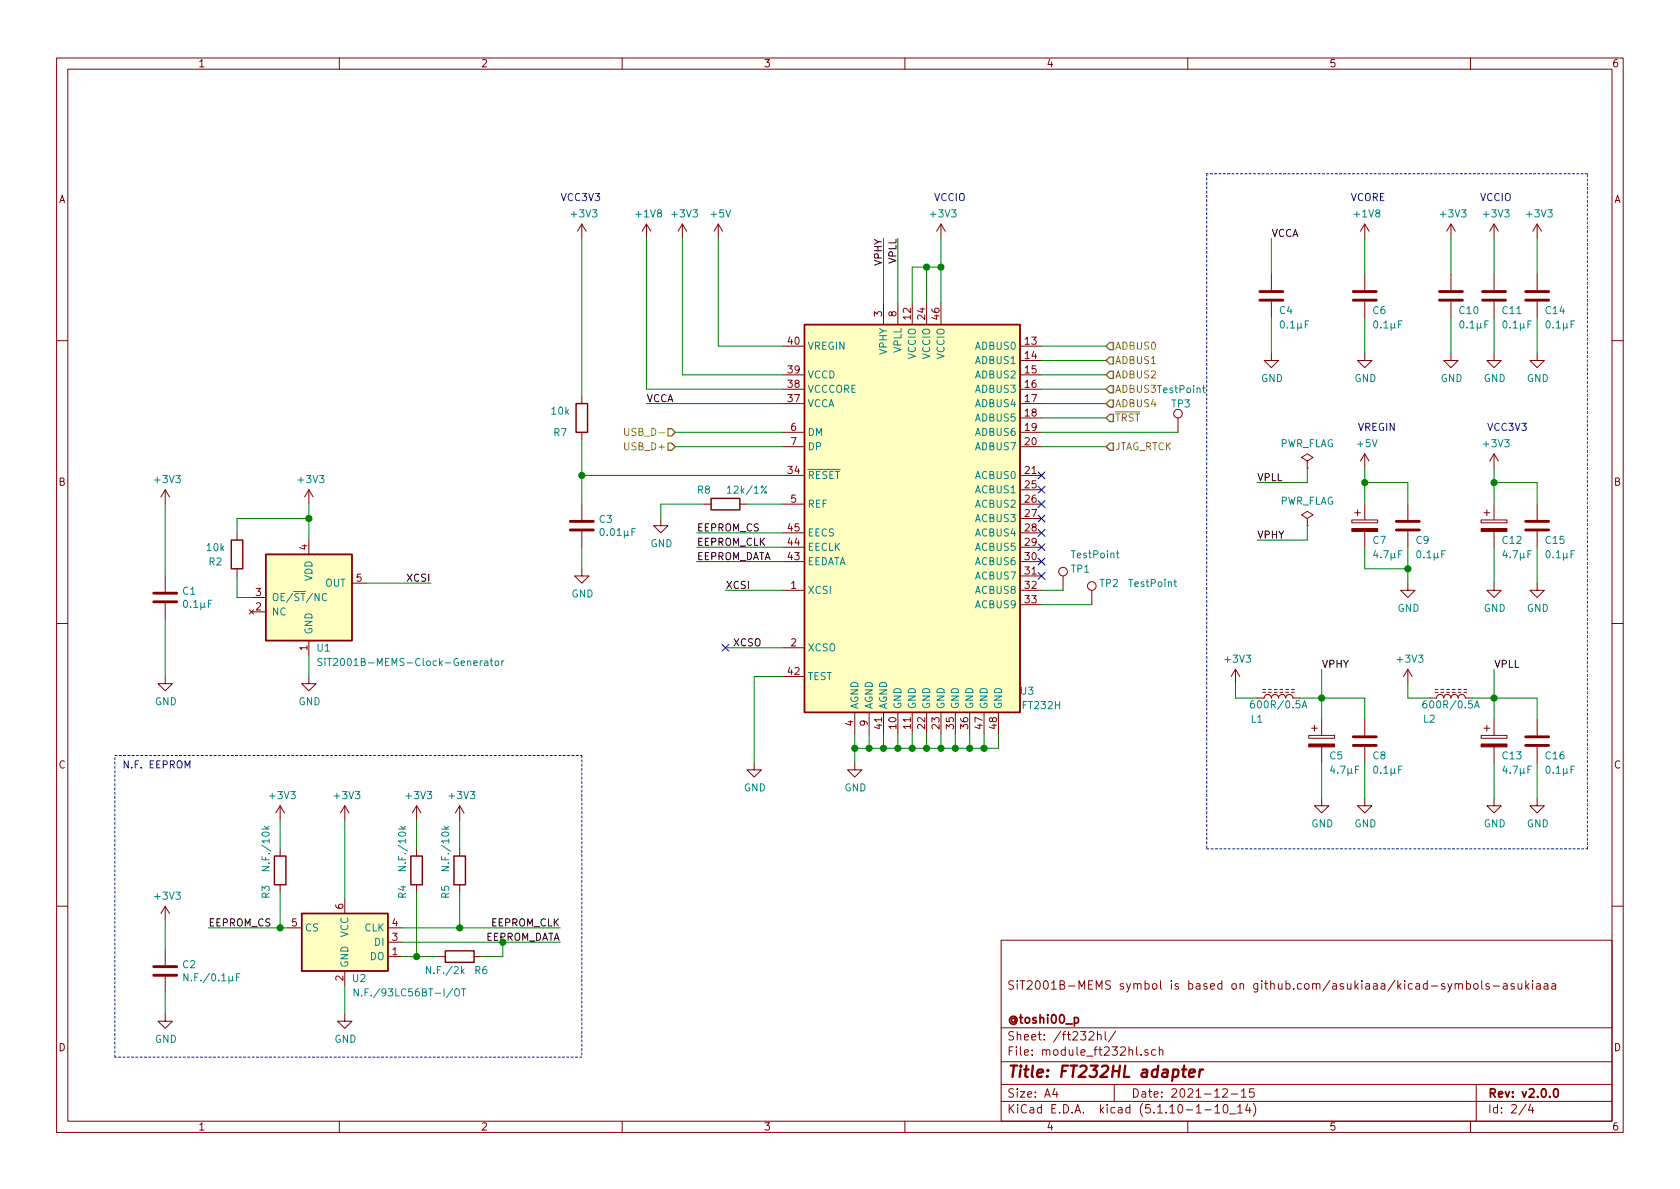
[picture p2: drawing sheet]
EESchema Schematic File Version 4
EELAYER 30 0
EELAYER END
$Descr A4 11693 8268
encoding utf-8
Sheet 2 4
Title "FT232HL adapter"
Date "2021-12-15"
Rev "v2.0.0"
Comp "@toshi00_p"
Comment1 ""
Comment2 "SiT2001B-MEMS symbol is based on github.com/asukiaaa/kicad-symbols-asukiaaa"
Comment3 ""
Comment4 ""
$EndDescr
$Comp
L my-kicad-symbols:SiT2001B-MEMS-Clock-Generator U1
U 1 1
P 2150 4150
F 0 "U1" H 2200 3800 50  0000 L CNN
F 1 "SiT2001B-MEMS-Clock-Generator" H 2200 3700 50  0000 L CNN
F 2 "Package_TO_SOT_SMD:SOT-23-5_HandSoldering" H 2150 4150 50  0001 C CNN
F 3 "" H 2150 4150 50  0001 C CNN
	1    2150 4150
	1    0    0    -1  
$EndComp
$Comp
L power:GND #PWR012
U 1 1
P 2150 4700
F 0 "#PWR012" H 2150 4450 50  0001 C CNN
F 1 "GND" H 2155 4527 50  0000 C CNN
F 2 "" H 2150 4700 50  0001 C CNN
F 3 "" H 2150 4700 50  0001 C CNN
	1    2150 4700
	1    0    0    -1  
$EndComp
Wire Wire Line
	2550 4050 3000 4050
Text Label 3000 4050 2    50   ~ 0
XCSI
$Comp
L power:+3V3 #PWR011
U 1 1
P 2150 3500
F 0 "#PWR011" H 2150 3350 50  0001 C CNN
F 1 "+3V3" H 2165 3673 50  0000 C CNN
F 2 "" H 2150 3500 50  0001 C CNN
F 3 "" H 2150 3500 50  0001 C CNN
	1    2150 3500
	1    0    0    -1  
$EndComp
Wire Wire Line
	2150 3500 2150 3600
Wire Wire Line
	2150 4550 2150 4700
$Comp
L Device:R R2
U 1 1
P 1650 3850
F 0 "R2" H 1500 3800 50  0000 C CNN
F 1 "10k" H 1500 3900 50  0000 C CNN
F 2 "Resistor_SMD:R_0603_1608Metric_Pad0.98x0.95mm_HandSolder" V 1580 3850 50  0001 C CNN
F 3 "~" H 1650 3850 50  0001 C CNN
	1    1650 3850
	1    0    0    -1  
$EndComp
Wire Wire Line
	1750 4150 1650 4150
Wire Wire Line
	1650 4150 1650 4000
Wire Wire Line
	1650 3700 1650 3600
Wire Wire Line
	1650 3600 2150 3600
Wire Wire Line
	2150 3600 2150 3750
$Comp
L Device:C C1
U 1 1
P 1150 4150
F 0 "C1" H 1265 4196 50  0000 L CNN
F 1 "0.1μF" H 1265 4105 50  0000 L CNN
F 2 "Capacitor_SMD:C_0603_1608Metric_Pad1.08x0.95mm_HandSolder" H 1188 4000 50  0001 C CNN
F 3 "~" H 1150 4150 50  0001 C CNN
	1    1150 4150
	1    0    0    -1  
$EndComp
$Comp
L power:+3V3 #PWR06
U 1 1
P 1150 3500
F 0 "#PWR06" H 1150 3350 50  0001 C CNN
F 1 "+3V3" H 1165 3673 50  0000 C CNN
F 2 "" H 1150 3500 50  0001 C CNN
F 3 "" H 1150 3500 50  0001 C CNN
	1    1150 3500
	1    0    0    -1  
$EndComp
$Comp
L power:GND #PWR07
U 1 1
P 1150 4700
F 0 "#PWR07" H 1150 4450 50  0001 C CNN
F 1 "GND" H 1155 4527 50  0000 C CNN
F 2 "" H 1150 4700 50  0001 C CNN
F 3 "" H 1150 4700 50  0001 C CNN
	1    1150 4700
	1    0    0    -1  
$EndComp
Wire Wire Line
	1150 4700 1150 4300
Wire Wire Line
	1150 4000 1150 3500
Connection ~ 2150 3600
$Comp
L power:+3V3 #PWR013
U 1 1
P 2400 5700
F 0 "#PWR013" H 2400 5550 50  0001 C CNN
F 1 "+3V3" H 2415 5873 50  0000 C CNN
F 2 "" H 2400 5700 50  0001 C CNN
F 3 "" H 2400 5700 50  0001 C CNN
	1    2400 5700
	1    0    0    -1  
$EndComp
$Comp
L power:GND #PWR014
U 1 1
P 2400 7050
F 0 "#PWR014" H 2400 6800 50  0001 C CNN
F 1 "GND" H 2405 6877 50  0000 C CNN
F 2 "" H 2400 7050 50  0001 C CNN
F 3 "" H 2400 7050 50  0001 C CNN
	1    2400 7050
	1    0    0    -1  
$EndComp
Wire Wire Line
	2400 7050 2400 6850
$Comp
L Memory_EEPROM:93LCxxBxxOT U2
U 1 1
P 2400 6550
F 0 "U2" H 2500 6300 50  0000 C CNN
F 1 "N.F./93LC56BT-I/OT" H 2850 6200 50  0000 C CNN
F 2 "Package_TO_SOT_SMD:SOT-23-6" H 2400 6550 50  0001 C CNN
F 3 "http://ww1.microchip.com/downloads/en/DeviceDoc/20001749K.pdf" H 2400 6550 50  0001 C CNN
	1    2400 6550
	1    0    0    -1  
$EndComp
Text Label 1450 6450 0    50   ~ 0
EEPROM_CS
$Comp
L Device:R R3
U 1 1
P 1950 6050
F 0 "R3" V 1850 5900 50  0000 C CNN
F 1 "N.F./10k" V 1850 6200 50  0000 C CNN
F 2 "Resistor_SMD:R_0603_1608Metric_Pad0.98x0.95mm_HandSolder" V 1880 6050 50  0001 C CNN
F 3 "~" H 1950 6050 50  0001 C CNN
	1    1950 6050
	1    0    0    -1  
$EndComp
$Comp
L power:+3V3 #PWR010
U 1 1
P 1950 5700
F 0 "#PWR010" H 1950 5550 50  0001 C CNN
F 1 "+3V3" H 1965 5873 50  0000 C CNN
F 2 "" H 1950 5700 50  0001 C CNN
F 3 "" H 1950 5700 50  0001 C CNN
	1    1950 5700
	1    0    0    -1  
$EndComp
Text Label 3900 6450 2    50   ~ 0
EEPROM_CLK
$Comp
L Device:R R6
U 1 1
P 3200 6650
F 0 "R6" V 3100 6500 50  0000 C CNN
F 1 "N.F./2k" V 3100 6750 50  0000 C CNN
F 2 "Resistor_SMD:R_0603_1608Metric_Pad0.98x0.95mm_HandSolder" V 3130 6650 50  0001 C CNN
F 3 "~" H 3200 6650 50  0001 C CNN
	1    3200 6650
	0    -1   -1   0   
$EndComp
Wire Wire Line
	3350 6650 3500 6650
Wire Wire Line
	3500 6650 3500 6550
Connection ~ 3500 6550
Wire Wire Line
	3500 6550 3900 6550
$Comp
L Device:R R5
U 1 1
P 3200 6050
F 0 "R5" V 3100 5900 50  0000 C CNN
F 1 "N.F./10k" V 3100 6200 50  0000 C CNN
F 2 "Resistor_SMD:R_0603_1608Metric_Pad0.98x0.95mm_HandSolder" V 3130 6050 50  0001 C CNN
F 3 "~" H 3200 6050 50  0001 C CNN
	1    3200 6050
	1    0    0    -1  
$EndComp
Text Label 3900 6550 2    50   ~ 0
EEPROM_DATA
$Comp
L power:+3V3 #PWR015
U 1 1
P 2900 5700
F 0 "#PWR015" H 2900 5550 50  0001 C CNN
F 1 "+3V3" H 2915 5873 50  0000 C CNN
F 2 "" H 2900 5700 50  0001 C CNN
F 3 "" H 2900 5700 50  0001 C CNN
	1    2900 5700
	1    0    0    -1  
$EndComp
$Comp
L power:+3V3 #PWR016
U 1 1
P 3200 5700
F 0 "#PWR016" H 3200 5550 50  0001 C CNN
F 1 "+3V3" H 3215 5873 50  0000 C CNN
F 2 "" H 3200 5700 50  0001 C CNN
F 3 "" H 3200 5700 50  0001 C CNN
	1    3200 5700
	1    0    0    -1  
$EndComp
Wire Wire Line
	2400 5700 2400 6250
$Comp
L Device:R R4
U 1 1
P 2900 6050
F 0 "R4" V 2800 5900 50  0000 C CNN
F 1 "N.F./10k" V 2800 6200 50  0000 C CNN
F 2 "Resistor_SMD:R_0603_1608Metric_Pad0.98x0.95mm_HandSolder" V 2830 6050 50  0001 C CNN
F 3 "~" H 2900 6050 50  0001 C CNN
	1    2900 6050
	1    0    0    -1  
$EndComp
Wire Wire Line
	2800 6650 2900 6650
Wire Wire Line
	2800 6550 3500 6550
Wire Wire Line
	1450 6450 1950 6450
Wire Wire Line
	1950 5700 1950 5900
Wire Wire Line
	1950 6200 1950 6450
Connection ~ 1950 6450
Wire Wire Line
	1950 6450 2000 6450
Wire Wire Line
	3200 6200 3200 6450
Connection ~ 3200 6450
Wire Wire Line
	3200 6450 3900 6450
Wire Wire Line
	3200 5700 3200 5900
Wire Wire Line
	2900 5700 2900 5900
Wire Notes Line
	800  5250 4050 5250
Wire Notes Line
	4050 5250 4050 7350
Wire Notes Line
	4050 7350 800  7350
Wire Notes Line
	800  7350 800  5250
Text Notes 850  5350 0    50   ~ 0
N.F. EEPROM
$Comp
L power:+3V3 #PWR08
U 1 1
P 1150 6400
F 0 "#PWR08" H 1150 6250 50  0001 C CNN
F 1 "+3V3" H 1165 6573 50  0000 C CNN
F 2 "" H 1150 6400 50  0001 C CNN
F 3 "" H 1150 6400 50  0001 C CNN
	1    1150 6400
	1    0    0    -1  
$EndComp
$Comp
L power:GND #PWR09
U 1 1
P 1150 7050
F 0 "#PWR09" H 1150 6800 50  0001 C CNN
F 1 "GND" H 1155 6877 50  0000 C CNN
F 2 "" H 1150 7050 50  0001 C CNN
F 3 "" H 1150 7050 50  0001 C CNN
	1    1150 7050
	1    0    0    -1  
$EndComp
$Comp
L Device:C C2
U 1 1
P 1150 6750
F 0 "C2" H 1265 6796 50  0000 L CNN
F 1 "N.F./0.1μF" H 1265 6705 50  0000 L CNN
F 2 "Capacitor_SMD:C_0603_1608Metric_Pad1.08x0.95mm_HandSolder" H 1188 6600 50  0001 C CNN
F 3 "~" H 1150 6750 50  0001 C CNN
	1    1150 6750
	1    0    0    -1  
$EndComp
Wire Wire Line
	1150 6400 1150 6600
Wire Wire Line
	1150 6900 1150 7050
NoConn ~ 7250 3300
NoConn ~ 7250 3400
NoConn ~ 7250 3500
NoConn ~ 7250 3600
NoConn ~ 7250 3700
NoConn ~ 7250 3800
NoConn ~ 7250 3900
NoConn ~ 7250 4000
Wire Wire Line
	5450 3100 4700 3100
Wire Wire Line
	4700 3000 5450 3000
Text HLabel 4700 3100 0    50   Input ~ 0
USB_D+
Text HLabel 4700 3000 0    50   Input ~ 0
USB_D-
Text Label 6150 1650 3    50   ~ 0
VPHY
Text Label 6250 1650 3    50   ~ 0
VPLL
Text Label 4500 2800 0    50   ~ 0
VCCA
Wire Wire Line
	5450 2800 4500 2800
Wire Wire Line
	4050 1650 4050 2750
$Comp
L power:+3V3 #PWR017
U 1 1
P 4050 1650
F 0 "#PWR017" H 4050 1500 50  0001 C CNN
F 1 "+3V3" H 4065 1823 50  0000 C CNN
F 2 "" H 4050 1650 50  0001 C CNN
F 3 "" H 4050 1650 50  0001 C CNN
	1    4050 1650
	1    0    0    -1  
$EndComp
Connection ~ 4050 3300
Wire Wire Line
	4050 3050 4050 3300
$Comp
L Device:R R7
U 1 1
P 4050 2900
F 0 "R7" H 3900 2800 50  0000 C CNN
F 1 "10k" H 3900 2950 50  0000 C CNN
F 2 "Resistor_SMD:R_0603_1608Metric_Pad0.98x0.95mm_HandSolder" V 3980 2900 50  0001 C CNN
F 3 "~" H 4050 2900 50  0001 C CNN
	1    4050 2900
	1    0    0    -1  
$EndComp
Wire Wire Line
	4050 3800 4050 3950
$Comp
L power:GND #PWR018
U 1 1
P 4050 3950
F 0 "#PWR018" H 4050 3700 50  0001 C CNN
F 1 "GND" H 4055 3777 50  0000 C CNN
F 2 "" H 4050 3950 50  0001 C CNN
F 3 "" H 4050 3950 50  0001 C CNN
	1    4050 3950
	1    0    0    -1  
$EndComp
Wire Wire Line
	4050 3300 5450 3300
Wire Wire Line
	4050 3500 4050 3300
$Comp
L Device:C C3
U 1 1
P 4050 3650
F 0 "C3" H 4165 3696 50  0000 L CNN
F 1 "0.01μF" H 4165 3605 50  0000 L CNN
F 2 "Capacitor_SMD:C_0603_1608Metric_Pad1.08x0.95mm_HandSolder" H 4088 3500 50  0001 C CNN
F 3 "~" H 4050 3650 50  0001 C CNN
	1    4050 3650
	1    0    0    -1  
$EndComp
$Comp
L power:GND #PWR020
U 1 1
P 4600 3600
F 0 "#PWR020" H 4600 3350 50  0001 C CNN
F 1 "GND" H 4605 3427 50  0000 C CNN
F 2 "" H 4600 3600 50  0001 C CNN
F 3 "" H 4600 3600 50  0001 C CNN
	1    4600 3600
	1    0    0    -1  
$EndComp
Wire Wire Line
	4600 3500 4600 3600
Wire Wire Line
	4900 3500 4600 3500
Wire Wire Line
	5450 3500 5200 3500
$Comp
L Device:R R8
U 1 1
P 5050 3500
F 0 "R8" V 4950 3350 50  0000 C CNN
F 1 "12k/1%" V 4950 3650 50  0000 C CNN
F 2 "Resistor_SMD:R_0603_1608Metric_Pad0.98x0.95mm_HandSolder" V 4980 3500 50  0001 C CNN
F 3 "~" H 5050 3500 50  0001 C CNN
	1    5050 3500
	0    1    1    0   
$EndComp
Text Label 4850 3800 0    50   ~ 0
EEPROM_CLK
Text Label 4850 3700 0    50   ~ 0
EEPROM_CS
Wire Wire Line
	4850 3700 5450 3700
Wire Wire Line
	4850 3800 5450 3800
Wire Wire Line
	4850 3900 5450 3900
Text Label 4850 3900 0    50   ~ 0
EEPROM_DATA
Text Label 5050 4100 0    50   ~ 0
XCSI
Wire Wire Line
	5450 4100 5050 4100
NoConn ~ 5050 4500
Text Label 5100 4500 0    50   ~ 0
XCSO
Wire Wire Line
	5450 4500 5050 4500
Wire Wire Line
	5250 4700 5250 5300
Wire Wire Line
	5450 4700 5250 4700
$Comp
L power:GND #PWR023
U 1 1
P 5250 5300
F 0 "#PWR023" H 5250 5050 50  0001 C CNN
F 1 "GND" H 5255 5127 50  0000 C CNN
F 2 "" H 5250 5300 50  0001 C CNN
F 3 "" H 5250 5300 50  0001 C CNN
	1    5250 5300
	1    0    0    -1  
$EndComp
Wire Wire Line
	6050 5200 6150 5200
Connection ~ 6050 5200
Wire Wire Line
	6050 5100 6050 5200
Wire Wire Line
	6150 5200 6250 5200
Connection ~ 6150 5200
Wire Wire Line
	6150 5100 6150 5200
Wire Wire Line
	6250 5200 6350 5200
Connection ~ 6250 5200
Wire Wire Line
	6250 5100 6250 5200
Wire Wire Line
	6350 5200 6450 5200
Connection ~ 6350 5200
Wire Wire Line
	6350 5100 6350 5200
Wire Wire Line
	6450 5200 6550 5200
Connection ~ 6450 5200
Wire Wire Line
	6450 5100 6450 5200
Wire Wire Line
	6550 5200 6650 5200
Connection ~ 6550 5200
Wire Wire Line
	6550 5100 6550 5200
Wire Wire Line
	6650 5200 6750 5200
Connection ~ 6650 5200
Wire Wire Line
	6650 5100 6650 5200
Wire Wire Line
	6750 5200 6850 5200
Connection ~ 6750 5200
Wire Wire Line
	6750 5100 6750 5200
Wire Wire Line
	6850 5200 6950 5200
Connection ~ 6850 5200
Wire Wire Line
	6850 5100 6850 5200
Wire Wire Line
	5950 5200 5950 5300
Connection ~ 5950 5200
Wire Wire Line
	6950 5200 6950 5100
Wire Wire Line
	5950 5200 6050 5200
Wire Wire Line
	5950 5100 5950 5200
$Comp
L power:GND #PWR024
U 1 1
P 5950 5300
F 0 "#PWR024" H 5950 5050 50  0001 C CNN
F 1 "GND" H 5955 5127 50  0000 C CNN
F 2 "" H 5950 5300 50  0001 C CNN
F 3 "" H 5950 5300 50  0001 C CNN
	1    5950 5300
	1    0    0    -1  
$EndComp
Wire Wire Line
	4500 2700 4500 1650
Wire Wire Line
	5450 2700 4500 2700
$Comp
L power:+1V8 #PWR019
U 1 1
P 4500 1650
F 0 "#PWR019" H 4500 1500 50  0001 C CNN
F 1 "+1V8" H 4515 1823 50  0000 C CNN
F 2 "" H 4500 1650 50  0001 C CNN
F 3 "" H 4500 1650 50  0001 C CNN
	1    4500 1650
	1    0    0    -1  
$EndComp
Wire Wire Line
	4750 2600 5450 2600
Wire Wire Line
	4750 2600 4750 1650
$Comp
L power:+3V3 #PWR021
U 1 1
P 4750 1650
F 0 "#PWR021" H 4750 1500 50  0001 C CNN
F 1 "+3V3" H 4765 1823 50  0000 C CNN
F 2 "" H 4750 1650 50  0001 C CNN
F 3 "" H 4750 1650 50  0001 C CNN
	1    4750 1650
	1    0    0    -1  
$EndComp
Wire Wire Line
	5000 2400 5000 1650
Wire Wire Line
	5450 2400 5000 2400
$Comp
L power:+5V #PWR022
U 1 1
P 5000 1650
F 0 "#PWR022" H 5000 1500 50  0001 C CNN
F 1 "+5V" H 5015 1823 50  0000 C CNN
F 2 "" H 5000 1650 50  0001 C CNN
F 3 "" H 5000 1650 50  0001 C CNN
	1    5000 1650
	1    0    0    -1  
$EndComp
Wire Wire Line
	6150 2100 6150 1650
Wire Wire Line
	6250 2100 6250 1650
Connection ~ 6450 1850
Wire Wire Line
	6350 1850 6450 1850
Wire Wire Line
	6350 2100 6350 1850
Wire Wire Line
	6550 1850 6550 2100
Connection ~ 6550 1850
Wire Wire Line
	6450 1850 6550 1850
Wire Wire Line
	6450 2100 6450 1850
Wire Wire Line
	6550 1650 6550 1850
$Comp
L power:+3V3 #PWR025
U 1 1
P 6550 1650
F 0 "#PWR025" H 6550 1500 50  0001 C CNN
F 1 "+3V3" H 6565 1823 50  0000 C CNN
F 2 "" H 6550 1650 50  0001 C CNN
F 3 "" H 6550 1650 50  0001 C CNN
	1    6550 1650
	1    0    0    -1  
$EndComp
$Comp
L Interface_USB:FT232H U3
U 1 1
P 6350 3600
F 0 "U3" H 7150 2400 50  0000 C CNN
F 1 "FT232H" H 7250 2300 50  0000 C CNN
F 2 "Package_QFP:LQFP-48_7x7mm_P0.5mm" H 6350 3600 50  0001 C CNN
F 3 "https://www.ftdichip.com/Support/Documents/DataSheets/ICs/DS_FT232H.pdf" H 6350 3600 50  0001 C CNN
	1    6350 3600
	1    0    0    -1  
$EndComp
$Comp
L Device:C C4
U 1 1
P 8850 2050
F 0 "C4" H 8900 1950 50  0000 L CNN
F 1 "0.1μF" H 8900 1850 50  0000 L CNN
F 2 "Capacitor_SMD:C_0603_1608Metric_Pad1.08x0.95mm_HandSolder" H 8888 1900 50  0001 C CNN
F 3 "~" H 8850 2050 50  0001 C CNN
	1    8850 2050
	1    0    0    -1  
$EndComp
Text Label 8850 1650 0    50   ~ 0
VCCA
$Comp
L power:GND #PWR027
U 1 1
P 8850 2450
F 0 "#PWR027" H 8850 2200 50  0001 C CNN
F 1 "GND" H 8855 2277 50  0000 C CNN
F 2 "" H 8850 2450 50  0001 C CNN
F 3 "" H 8850 2450 50  0001 C CNN
	1    8850 2450
	1    0    0    -1  
$EndComp
$Comp
L power:+3V3 #PWR042
U 1 1
P 10700 1650
F 0 "#PWR042" H 10700 1500 50  0001 C CNN
F 1 "+3V3" H 10715 1823 50  0000 C CNN
F 2 "" H 10700 1650 50  0001 C CNN
F 3 "" H 10700 1650 50  0001 C CNN
	1    10700 1650
	1    0    0    -1  
$EndComp
$Comp
L Device:C C14
U 1 1
P 10700 2050
F 0 "C14" H 10750 1950 50  0000 L CNN
F 1 "0.1μF" H 10750 1850 50  0000 L CNN
F 2 "Capacitor_SMD:C_0603_1608Metric_Pad1.08x0.95mm_HandSolder" H 10738 1900 50  0001 C CNN
F 3 "~" H 10700 2050 50  0001 C CNN
	1    10700 2050
	1    0    0    -1  
$EndComp
$Comp
L power:GND #PWR043
U 1 1
P 10700 2450
F 0 "#PWR043" H 10700 2200 50  0001 C CNN
F 1 "GND" H 10705 2277 50  0000 C CNN
F 2 "" H 10700 2450 50  0001 C CNN
F 3 "" H 10700 2450 50  0001 C CNN
	1    10700 2450
	1    0    0    -1  
$EndComp
Wire Wire Line
	10700 2200 10700 2450
Wire Wire Line
	10700 1900 10700 1650
Wire Wire Line
	8850 2200 8850 2450
Wire Wire Line
	8850 1900 8850 1650
$Comp
L power:GND #PWR038
U 1 1
P 10400 2450
F 0 "#PWR038" H 10400 2200 50  0001 C CNN
F 1 "GND" H 10405 2277 50  0000 C CNN
F 2 "" H 10400 2450 50  0001 C CNN
F 3 "" H 10400 2450 50  0001 C CNN
	1    10400 2450
	1    0    0    -1  
$EndComp
$Comp
L Device:C C11
U 1 1
P 10400 2050
F 0 "C11" H 10450 1950 50  0000 L CNN
F 1 "0.1μF" H 10450 1850 50  0000 L CNN
F 2 "Capacitor_SMD:C_0603_1608Metric_Pad1.08x0.95mm_HandSolder" H 10438 1900 50  0001 C CNN
F 3 "~" H 10400 2050 50  0001 C CNN
	1    10400 2050
	1    0    0    -1  
$EndComp
Wire Wire Line
	10400 2450 10400 2200
$Comp
L power:+3V3 #PWR037
U 1 1
P 10400 1650
F 0 "#PWR037" H 10400 1500 50  0001 C CNN
F 1 "+3V3" H 10415 1823 50  0000 C CNN
F 2 "" H 10400 1650 50  0001 C CNN
F 3 "" H 10400 1650 50  0001 C CNN
	1    10400 1650
	1    0    0    -1  
$EndComp
Wire Wire Line
	10400 1650 10400 1900
$Comp
L power:+3V3 #PWR035
U 1 1
P 10100 1650
F 0 "#PWR035" H 10100 1500 50  0001 C CNN
F 1 "+3V3" H 10115 1823 50  0000 C CNN
F 2 "" H 10100 1650 50  0001 C CNN
F 3 "" H 10100 1650 50  0001 C CNN
	1    10100 1650
	1    0    0    -1  
$EndComp
$Comp
L Device:C C10
U 1 1
P 10100 2050
F 0 "C10" H 10150 1950 50  0000 L CNN
F 1 "0.1μF" H 10150 1850 50  0000 L CNN
F 2 "Capacitor_SMD:C_0603_1608Metric_Pad1.08x0.95mm_HandSolder" H 10138 1900 50  0001 C CNN
F 3 "~" H 10100 2050 50  0001 C CNN
	1    10100 2050
	1    0    0    -1  
$EndComp
$Comp
L power:GND #PWR036
U 1 1
P 10100 2450
F 0 "#PWR036" H 10100 2200 50  0001 C CNN
F 1 "GND" H 10105 2277 50  0000 C CNN
F 2 "" H 10100 2450 50  0001 C CNN
F 3 "" H 10100 2450 50  0001 C CNN
	1    10100 2450
	1    0    0    -1  
$EndComp
Wire Wire Line
	10100 2450 10100 2200
Wire Wire Line
	10100 1900 10100 1650
Text Notes 10300 1400 0    50   ~ 0
VCCIO
$Comp
L power:+1V8 #PWR029
U 1 1
P 9500 1650
F 0 "#PWR029" H 9500 1500 50  0001 C CNN
F 1 "+1V8" H 9515 1823 50  0000 C CNN
F 2 "" H 9500 1650 50  0001 C CNN
F 3 "" H 9500 1650 50  0001 C CNN
	1    9500 1650
	1    0    0    -1  
$EndComp
Text Notes 6500 1400 0    50   ~ 0
VCCIO
$Comp
L Device:C C6
U 1 1
P 9500 2050
F 0 "C6" H 9550 1950 50  0000 L CNN
F 1 "0.1μF" H 9550 1850 50  0000 L CNN
F 2 "Capacitor_SMD:C_0603_1608Metric_Pad1.08x0.95mm_HandSolder" H 9538 1900 50  0001 C CNN
F 3 "~" H 9500 2050 50  0001 C CNN
	1    9500 2050
	1    0    0    -1  
$EndComp
$Comp
L power:GND #PWR030
U 1 1
P 9500 2450
F 0 "#PWR030" H 9500 2200 50  0001 C CNN
F 1 "GND" H 9505 2277 50  0000 C CNN
F 2 "" H 9500 2450 50  0001 C CNN
F 3 "" H 9500 2450 50  0001 C CNN
	1    9500 2450
	1    0    0    -1  
$EndComp
Wire Wire Line
	9500 2450 9500 2200
Wire Wire Line
	9500 1900 9500 1650
Text Notes 9400 1400 0    50   ~ 0
VCORE
$Comp
L power:+3V3 #PWR039
U 1 1
P 10400 3250
F 0 "#PWR039" H 10400 3100 50  0001 C CNN
F 1 "+3V3" H 10415 3423 50  0000 C CNN
F 2 "" H 10400 3250 50  0001 C CNN
F 3 "" H 10400 3250 50  0001 C CNN
	1    10400 3250
	1    0    0    -1  
$EndComp
$Comp
L Device:C C15
U 1 1
P 10700 3650
F 0 "C15" H 10750 3550 50  0000 L CNN
F 1 "0.1μF" H 10750 3450 50  0000 L CNN
F 2 "Capacitor_SMD:C_0603_1608Metric_Pad1.08x0.95mm_HandSolder" H 10738 3500 50  0001 C CNN
F 3 "~" H 10700 3650 50  0001 C CNN
	1    10700 3650
	1    0    0    -1  
$EndComp
$Comp
L power:GND #PWR044
U 1 1
P 10700 4050
F 0 "#PWR044" H 10700 3800 50  0001 C CNN
F 1 "GND" H 10705 3877 50  0000 C CNN
F 2 "" H 10700 4050 50  0001 C CNN
F 3 "" H 10700 4050 50  0001 C CNN
	1    10700 4050
	1    0    0    -1  
$EndComp
$Comp
L Device:CP C12
U 1 1
P 10400 3650
F 0 "C12" H 10450 3550 50  0000 L CNN
F 1 "4.7μF" H 10450 3450 50  0000 L CNN
F 2 "Capacitor_SMD:C_0603_1608Metric_Pad1.08x0.95mm_HandSolder" H 10438 3500 50  0001 C CNN
F 3 "~" H 10400 3650 50  0001 C CNN
	1    10400 3650
	1    0    0    -1  
$EndComp
Wire Wire Line
	10400 3250 10400 3350
Wire Wire Line
	10700 3800 10700 4050
Wire Wire Line
	10400 3350 10700 3350
Wire Wire Line
	10700 3350 10700 3500
Connection ~ 10400 3350
Wire Wire Line
	10400 3350 10400 3500
$Comp
L power:GND #PWR040
U 1 1
P 10400 4050
F 0 "#PWR040" H 10400 3800 50  0001 C CNN
F 1 "GND" H 10405 3877 50  0000 C CNN
F 2 "" H 10400 4050 50  0001 C CNN
F 3 "" H 10400 4050 50  0001 C CNN
	1    10400 4050
	1    0    0    -1  
$EndComp
Wire Wire Line
	10400 3800 10400 4050
Text Notes 10350 3000 0    50   ~ 0
VCC3V3
Text Notes 3900 1400 0    50   ~ 0
VCC3V3
$Comp
L power:+5V #PWR031
U 1 1
P 9500 3250
F 0 "#PWR031" H 9500 3100 50  0001 C CNN
F 1 "+5V" H 9515 3423 50  0000 C CNN
F 2 "" H 9500 3250 50  0001 C CNN
F 3 "" H 9500 3250 50  0001 C CNN
	1    9500 3250
	1    0    0    -1  
$EndComp
$Comp
L Device:CP C7
U 1 1
P 9500 3650
F 0 "C7" H 9550 3550 50  0000 L CNN
F 1 "4.7μF" H 9550 3450 50  0000 L CNN
F 2 "Capacitor_SMD:C_0603_1608Metric_Pad1.08x0.95mm_HandSolder" H 9538 3500 50  0001 C CNN
F 3 "~" H 9500 3650 50  0001 C CNN
	1    9500 3650
	1    0    0    -1  
$EndComp
$Comp
L Device:C C9
U 1 1
P 9800 3650
F 0 "C9" H 9850 3550 50  0000 L CNN
F 1 "0.1μF" H 9850 3450 50  0000 L CNN
F 2 "Capacitor_SMD:C_0603_1608Metric_Pad1.08x0.95mm_HandSolder" H 9838 3500 50  0001 C CNN
F 3 "~" H 9800 3650 50  0001 C CNN
	1    9800 3650
	1    0    0    -1  
$EndComp
$Comp
L power:GND #PWR033
U 1 1
P 9800 4050
F 0 "#PWR033" H 9800 3800 50  0001 C CNN
F 1 "GND" H 9805 3877 50  0000 C CNN
F 2 "" H 9800 4050 50  0001 C CNN
F 3 "" H 9800 4050 50  0001 C CNN
	1    9800 4050
	1    0    0    -1  
$EndComp
Wire Wire Line
	9500 3250 9500 3350
Wire Wire Line
	9500 3350 9800 3350
Wire Wire Line
	9800 3350 9800 3500
Connection ~ 9500 3350
Wire Wire Line
	9500 3350 9500 3500
Wire Wire Line
	9800 3800 9800 3950
Wire Wire Line
	9500 3800 9500 3950
Wire Wire Line
	9500 3950 9800 3950
Connection ~ 9800 3950
Wire Wire Line
	9800 3950 9800 4050
Text Notes 9450 3000 0    50   ~ 0
VREGIN
$Comp
L power:+3V3 #PWR034
U 1 1
P 9800 4750
F 0 "#PWR034" H 9800 4600 50  0001 C CNN
F 1 "+3V3" H 9815 4923 50  0000 C CNN
F 2 "" H 9800 4750 50  0001 C CNN
F 3 "" H 9800 4750 50  0001 C CNN
	1    9800 4750
	1    0    0    -1  
$EndComp
$Comp
L Device:C C16
U 1 1
P 10700 5150
F 0 "C16" H 10750 5050 50  0000 L CNN
F 1 "0.1μF" H 10750 4950 50  0000 L CNN
F 2 "Capacitor_SMD:C_0603_1608Metric_Pad1.08x0.95mm_HandSolder" H 10738 5000 50  0001 C CNN
F 3 "~" H 10700 5150 50  0001 C CNN
	1    10700 5150
	1    0    0    -1  
$EndComp
$Comp
L power:GND #PWR041
U 1 1
P 10400 5550
F 0 "#PWR041" H 10400 5300 50  0001 C CNN
F 1 "GND" H 10405 5377 50  0000 C CNN
F 2 "" H 10400 5550 50  0001 C CNN
F 3 "" H 10400 5550 50  0001 C CNN
	1    10400 5550
	1    0    0    -1  
$EndComp
$Comp
L Device:CP C13
U 1 1
P 10400 5150
F 0 "C13" H 10450 5050 50  0000 L CNN
F 1 "4.7μF" H 10450 4950 50  0000 L CNN
F 2 "Capacitor_SMD:C_0603_1608Metric_Pad1.08x0.95mm_HandSolder" H 10438 5000 50  0001 C CNN
F 3 "~" H 10400 5150 50  0001 C CNN
	1    10400 5150
	1    0    0    -1  
$EndComp
Wire Wire Line
	10400 5000 10400 4850
Wire Wire Line
	10400 5550 10400 5300
Wire Wire Line
	10400 4850 10700 4850
Wire Wire Line
	10700 4850 10700 5000
Connection ~ 10400 4850
$Comp
L power:GND #PWR045
U 1 1
P 10700 5550
F 0 "#PWR045" H 10700 5300 50  0001 C CNN
F 1 "GND" H 10705 5377 50  0000 C CNN
F 2 "" H 10700 5550 50  0001 C CNN
F 3 "" H 10700 5550 50  0001 C CNN
	1    10700 5550
	1    0    0    -1  
$EndComp
Wire Wire Line
	10700 5550 10700 5300
$Comp
L Device:L_Core_Ferrite L2
U 1 1
P 10100 4850
F 0 "L2" V 9950 5000 50  0000 C CNN
F 1 "600R/0.5A" V 10050 4850 50  0000 C CNN
F 2 "Inductor_SMD:L_0603_1608Metric_Pad1.05x0.95mm_HandSolder" H 10100 4850 50  0001 C CNN
F 3 "~" H 10100 4850 50  0001 C CNN
	1    10100 4850
	0    -1   -1   0   
$EndComp
Wire Wire Line
	9800 4750 9800 4850
Wire Wire Line
	9800 4850 9950 4850
Wire Wire Line
	10250 4850 10400 4850
Wire Wire Line
	10400 4650 10400 4850
Text Label 10400 4650 0    50   ~ 0
VPLL
$Comp
L Device:C C8
U 1 1
P 9500 5150
F 0 "C8" H 9550 5050 50  0000 L CNN
F 1 "0.1μF" H 9550 4950 50  0000 L CNN
F 2 "Capacitor_SMD:C_0603_1608Metric_Pad1.08x0.95mm_HandSolder" H 9538 5000 50  0001 C CNN
F 3 "~" H 9500 5150 50  0001 C CNN
	1    9500 5150
	1    0    0    -1  
$EndComp
$Comp
L Device:CP C5
U 1 1
P 9200 5150
F 0 "C5" H 9250 5050 50  0000 L CNN
F 1 "4.7μF" H 9250 4950 50  0000 L CNN
F 2 "Capacitor_SMD:C_0603_1608Metric_Pad1.08x0.95mm_HandSolder" H 9238 5000 50  0001 C CNN
F 3 "~" H 9200 5150 50  0001 C CNN
	1    9200 5150
	1    0    0    -1  
$EndComp
$Comp
L power:GND #PWR032
U 1 1
P 9500 5550
F 0 "#PWR032" H 9500 5300 50  0001 C CNN
F 1 "GND" H 9505 5377 50  0000 C CNN
F 2 "" H 9500 5550 50  0001 C CNN
F 3 "" H 9500 5550 50  0001 C CNN
	1    9500 5550
	1    0    0    -1  
$EndComp
$Comp
L power:GND #PWR028
U 1 1
P 9200 5550
F 0 "#PWR028" H 9200 5300 50  0001 C CNN
F 1 "GND" H 9205 5377 50  0000 C CNN
F 2 "" H 9200 5550 50  0001 C CNN
F 3 "" H 9200 5550 50  0001 C CNN
	1    9200 5550
	1    0    0    -1  
$EndComp
$Comp
L Device:L_Core_Ferrite L1
U 1 1
P 8900 4850
F 0 "L1" V 8750 5000 50  0000 C CNN
F 1 "600R/0.5A" V 8850 4850 50  0000 C CNN
F 2 "Inductor_SMD:L_0603_1608Metric_Pad1.05x0.95mm_HandSolder" H 8900 4850 50  0001 C CNN
F 3 "~" H 8900 4850 50  0001 C CNN
	1    8900 4850
	0    -1   -1   0   
$EndComp
$Comp
L power:+3V3 #PWR026
U 1 1
P 8600 4750
F 0 "#PWR026" H 8600 4600 50  0001 C CNN
F 1 "+3V3" H 8615 4923 50  0000 C CNN
F 2 "" H 8600 4750 50  0001 C CNN
F 3 "" H 8600 4750 50  0001 C CNN
	1    8600 4750
	1    0    0    -1  
$EndComp
Wire Wire Line
	8600 4750 8600 4850
Wire Wire Line
	8600 4850 8750 4850
Wire Wire Line
	9050 4850 9200 4850
Wire Wire Line
	9200 4850 9200 5000
Wire Wire Line
	9200 4850 9500 4850
Wire Wire Line
	9500 4850 9500 5000
Connection ~ 9200 4850
Wire Wire Line
	9500 5300 9500 5550
Wire Wire Line
	9200 5550 9200 5300
Wire Wire Line
	9200 4850 9200 4650
Text Label 9200 4650 0    50   ~ 0
VPHY
Text HLabel 7700 2400 2    50   Input ~ 0
ADBUS0
Text HLabel 7700 2500 2    50   Input ~ 0
ADBUS1
Text HLabel 7700 2600 2    50   Input ~ 0
ADBUS2
Text HLabel 7700 2700 2    50   Input ~ 0
ADBUS3
Wire Wire Line
	7250 2700 7700 2700
Wire Wire Line
	7250 2600 7700 2600
Wire Wire Line
	7250 2500 7700 2500
Wire Wire Line
	7250 2400 7700 2400
Text HLabel 7700 3100 2    50   Input ~ 0
JTAG_RTCK
Wire Wire Line
	7250 3100 7700 3100
Text HLabel 7700 2800 2    50   Input ~ 0
ADBUS4
Text HLabel 7700 2900 2    50   Input ~ 0
~TRST
Wire Wire Line
	7250 2900 7700 2900
Wire Wire Line
	7700 2800 7250 2800
$Comp
L power:PWR_FLAG #FLG0101
U 1 1
P 9100 3250
F 0 "#FLG0101" H 9100 3325 50  0001 C CNN
F 1 "PWR_FLAG" H 9100 3423 50  0000 C CNN
F 2 "" H 9100 3250 50  0001 C CNN
F 3 "~" H 9100 3250 50  0001 C CNN
	1    9100 3250
	1    0    0    -1  
$EndComp
$Comp
L power:PWR_FLAG #FLG0102
U 1 1
P 9100 3650
F 0 "#FLG0102" H 9100 3725 50  0001 C CNN
F 1 "PWR_FLAG" H 9100 3823 50  0000 C CNN
F 2 "" H 9100 3650 50  0001 C CNN
F 3 "~" H 9100 3650 50  0001 C CNN
	1    9100 3650
	1    0    0    -1  
$EndComp
Wire Wire Line
	9100 3250 9100 3350
Wire Wire Line
	9100 3350 8750 3350
Text Label 8750 3350 0    50   ~ 0
VPLL
Wire Wire Line
	9100 3650 9100 3750
Wire Wire Line
	9100 3750 8750 3750
Text Label 8750 3750 0    50   ~ 0
VPHY
Wire Notes Line
	8400 5900 11050 5900
Wire Notes Line
	11050 5900 11050 1200
Wire Notes Line
	11050 1200 8400 1200
Wire Notes Line
	8400 1200 8400 5900
$Comp
L Connector:TestPoint TP2
U 1 1
P 7600 4200
F 0 "TP2" H 7650 4350 50  0000 L CNN
F 1 "TestPoint" H 7850 4350 50  0000 L CNN
F 2 "TestPoint:TestPoint_Pad_D1.5mm" H 7800 4200 50  0001 C CNN
F 3 "~" H 7800 4200 50  0001 C CNN
	1    7600 4200
	1    0    0    -1  
$EndComp
$Comp
L Connector:TestPoint TP1
U 1 1
P 7400 4100
F 0 "TP1" H 7450 4250 50  0000 L CNN
F 1 "TestPoint" H 7450 4350 50  0000 L CNN
F 2 "TestPoint:TestPoint_Pad_D1.5mm" H 7600 4100 50  0001 C CNN
F 3 "~" H 7600 4100 50  0001 C CNN
	1    7400 4100
	1    0    0    -1  
$EndComp
Wire Wire Line
	7250 4100 7400 4100
Wire Wire Line
	7250 4200 7600 4200
Wire Wire Line
	7250 3000 8200 3000
$Comp
L Connector:TestPoint TP3
U 1 1
P 8200 3000
F 0 "TP3" H 8150 3200 50  0000 L CNN
F 1 "TestPoint" H 8050 3300 50  0000 L CNN
F 2 "TestPoint:TestPoint_Pad_D1.5mm" H 8400 3000 50  0001 C CNN
F 3 "~" H 8400 3000 50  0001 C CNN
	1    8200 3000
	1    0    0    -1  
$EndComp
Wire Wire Line
	2800 6450 3200 6450
Wire Wire Line
	2900 6200 2900 6650
Connection ~ 2900 6650
Wire Wire Line
	2900 6650 3050 6650
$EndSCHEMATC
